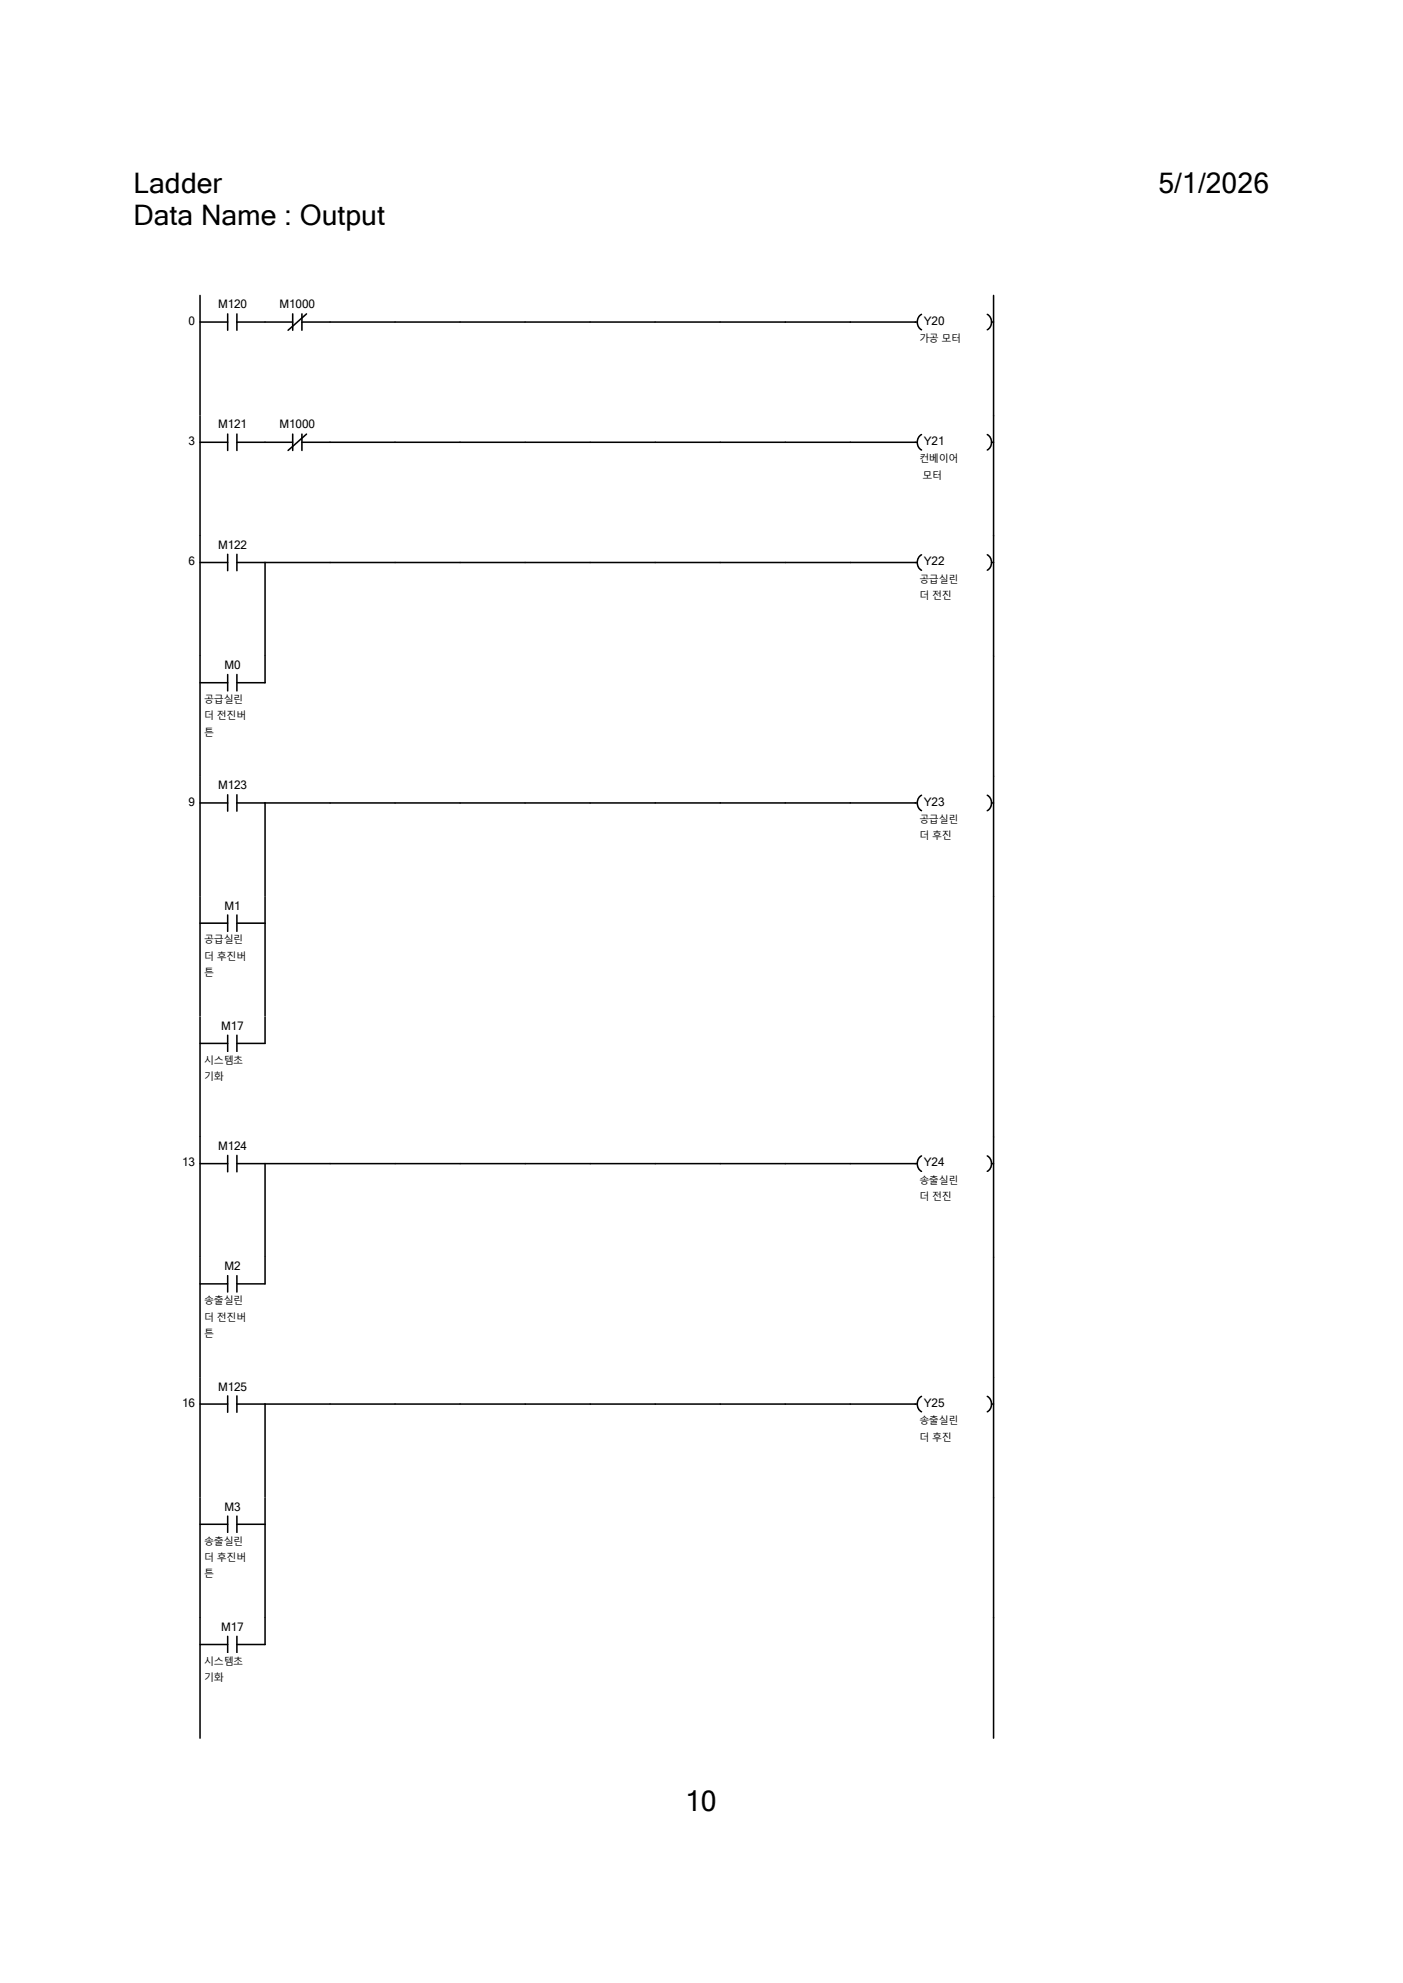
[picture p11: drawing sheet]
<svg xmlns="http://www.w3.org/2000/svg" width="210mm" height="297mm" viewBox="0 0 210 297" stroke-linecap="round" stroke-linejoin="round" font-family="sans-serif">
<path d="M20 44.3h170v218h-170z" fill-rule="evenodd" fill="#fff" stroke="#fff" stroke-width=".23"/>
<g fill="#fff">
<path d="M20 44.3h117v18h-117z" fill-rule="evenodd"/>
<path d="M137 44.3h11.8v18h-11.8zM28.2 47h1.4v2h-1.4z" fill-rule="evenodd"/>
</g>
<path d="M32.6 44.6h4.4v2h-4.4z" fill="#fff"/>
<path d="M29.9 48.2h4.2M29.9 44.3v18M34.1 47v2.5M35.5 48.2h4.2M35.5 47v2.5" fill="none" stroke="#000" stroke-width=".23"/>
<path d="M41.8 44.6h5.4v2h-5.4z" fill="#fff"/>
<path d="M39.7 48.2h4.1M43.8 47v2.5M45.2 48.2h92.1M45.2 47v2.5M45.9 47l-2.8 2.5M137.9 47.1a1.37 1.37 0 0 0 0 2.3" fill="none" stroke="#000" stroke-width=".23"/>
<path d="M138.3 47h3.1v2h-3.1z" fill="#fff"/>
<path d="M147.8 47.1a1.37 1.37 0 0 1 0 2.3M148.4 48.2h.3" fill="none" stroke="#000" stroke-width=".23"/>
<path d="M137.6 49.6h6.3v2h-6.3z" fill="#fff"/>
<path d="M148.7 44.3v18" fill="none" stroke="#000" stroke-width=".23"/>
<g fill="#fff">
<path d="M20 62.3h117v18h-117z" fill-rule="evenodd"/>
<path d="M137 62.3h11.8v18h-11.8zM28.2 65h1.4v2h-1.4z" fill-rule="evenodd"/>
</g>
<path d="M32.6 62.6h4.4v2h-4.4z" fill="#fff"/>
<path d="M29.9 66.2h4.2M29.9 62.3v18M34.1 65v2.5M35.5 66.2h4.2M35.5 65v2.5" fill="none" stroke="#000" stroke-width=".23"/>
<path d="M41.8 62.6h5.4v2h-5.4z" fill="#fff"/>
<path d="M39.7 66.2h4.1M43.8 65v2.5M45.2 66.2h92.1M45.2 65v2.5M45.9 65l-2.8 2.5M137.9 65.1a1.37 1.37 0 0 0 0 2.3" fill="none" stroke="#000" stroke-width=".23"/>
<path d="M138.3 65h3.1v2h-3.1z" fill="#fff"/>
<path d="M147.8 65.1a1.37 1.37 0 0 1 0 2.3M148.4 66.2h.3" fill="none" stroke="#000" stroke-width=".23"/>
<g fill="#fff">
<path d="M137.6 67.6h5.9v2h-5.9z"/>
<path d="M137.6 70.1h3.4v2h-3.4z"/>
</g>
<path d="M148.7 62.3v18" fill="none" stroke="#000" stroke-width=".23"/>
<g fill="#fff">
<path d="M20 80.3h117v18h-117z" fill-rule="evenodd"/>
<path d="M137 80.3h11.8v18h-11.8zM28.2 83h1.4v2h-1.4z" fill-rule="evenodd"/>
</g>
<path d="M32.6 80.6h4.4v2h-4.4z" fill="#fff"/>
<path d="M29.9 84.3h4.2M29.9 80.3v18M34.1 83v2.5M35.5 84.3h101.8M35.5 83v2.5M39.7 84.3v14M137.9 83.1a1.37 1.37 0 0 0 0 2.3" fill="none" stroke="#000" stroke-width=".23"/>
<path d="M138.3 83h3.1v2h-3.1z" fill="#fff"/>
<path d="M147.8 83.1a1.37 1.37 0 0 1 0 2.3M148.4 84.3h.3" fill="none" stroke="#000" stroke-width=".23"/>
<g fill="#fff">
<path d="M137.6 85.6h5.9v2h-5.9z"/>
<path d="M137.6 88.1h4.9v2h-4.9z"/>
</g>
<path d="M148.7 80.3v18" fill="none" stroke="#000" stroke-width=".23"/>
<g fill="#fff">
<path d="M20 98.3h117v18h-117z" fill-rule="evenodd"/>
<path d="M137 98.3h11.8v18h-11.8zM33.6 98.6h2.4v2h-2.4z" fill-rule="evenodd"/>
</g>
<path d="M29.9 102.3h4.2M34.1 101v2.5M35.5 102.3h4.2M35.5 101v2.5" fill="none" stroke="#000" stroke-width=".23"/>
<g fill="#fff">
<path d="M30.6 103.6h5.8v2h-5.8z"/>
<path d="M30.6 106.1h6.3v2h-6.3z"/>
<path d="M30.6 108.5h1.4v2h-1.4z"/>
</g>
<path d="M29.9 98.3v18M39.7 98.3v4M148.7 98.3v18" fill="none" stroke="#000" stroke-width=".23"/>
<g fill="#fff">
<path d="M20 116.3h117v18h-117z" fill-rule="evenodd"/>
<path d="M137 116.3h11.8v18h-11.8zM28.2 119h1.4v2h-1.4z" fill-rule="evenodd"/>
</g>
<path d="M32.6 116.6h4.4v2h-4.4z" fill="#fff"/>
<path d="M29.9 116.3v18M34.1 119v2.5M35.5 119v2.5M137.9 119.1a1.37 1.37 0 0 0 0 2.3M29.9 120.3h4.2M35.5 120.3h101.8M39.7 120.3v14" fill="none" stroke="#000" stroke-width=".23"/>
<path d="M138.3 119h3.1v2h-3.1z" fill="#fff"/>
<path d="M147.8 119.1a1.37 1.37 0 0 1 0 2.3M148.4 120.3h.3" fill="none" stroke="#000" stroke-width=".23"/>
<g fill="#fff">
<path d="M137.6 121.7h5.9v2h-5.9z"/>
<path d="M137.6 124.1h4.9v2h-4.9z"/>
</g>
<path d="M148.7 116.3v18" fill="none" stroke="#000" stroke-width=".23"/>
<g fill="#fff">
<path d="M20 134.3h117v18h-117z" fill-rule="evenodd"/>
<path d="M137 134.3h11.8v18h-11.8zM33.6 134.6h2.4v2h-2.4z" fill-rule="evenodd"/>
</g>
<path d="M29.9 138.3h4.2M34.1 137v2.5M35.5 138.3h4.2M35.5 137v2.5" fill="none" stroke="#000" stroke-width=".23"/>
<g fill="#fff">
<path d="M30.6 139.7h5.8v1.9h-5.8z"/>
<path d="M30.6 142.1h6.3v2h-6.3z"/>
<path d="M30.6 144.6h1.4v2h-1.4z"/>
</g>
<path d="M29.9 134.3v18M39.7 134.3v18M148.7 134.3v18" fill="none" stroke="#000" stroke-width=".23"/>
<g fill="#fff">
<path d="M20 152.3h117v18h-117z" fill-rule="evenodd"/>
<path d="M137 152.3h11.8v18h-11.8zM33.1 152.6h3.4v2h-3.4z" fill-rule="evenodd"/>
</g>
<path d="M29.9 156.3h4.2M34.1 155.1v2.4M35.5 156.3h4.2M35.5 155.1v2.4" fill="none" stroke="#000" stroke-width=".23"/>
<g fill="#fff">
<path d="M30.6 157.6h5.8v2h-5.8z"/>
<path d="M30.6 160.1h2.9v2h-2.9z"/>
</g>
<path d="M29.9 152.3v18M39.7 152.3v4M148.7 152.3v18" fill="none" stroke="#000" stroke-width=".23"/>
<g fill="#fff">
<path d="M20 170.3h117v18h-117z" fill-rule="evenodd"/>
<path d="M137 170.3h11.8v18h-11.8zM27.3 173.1h2.3v2h-2.3z" fill-rule="evenodd"/>
</g>
<path d="M32.6 170.6h4.4v2h-4.4z" fill="#fff"/>
<path d="M29.9 174.3h4.2M29.9 170.3v18M34.1 173.1v2.4M35.5 174.3h101.8M35.5 173.1v2.4M39.7 174.3v14M137.9 173.1a1.37 1.37 0 0 0 0 2.3" fill="none" stroke="#000" stroke-width=".23"/>
<path d="M138.3 173.1h3.1v2h-3.1z" fill="#fff"/>
<path d="M147.8 173.1a1.37 1.37 0 0 1 0 2.3M148.4 174.3h.3" fill="none" stroke="#000" stroke-width=".23"/>
<g fill="#fff">
<path d="M137.6 175.7h5.9v2h-5.9z"/>
<path d="M137.6 178.1h4.9v2h-4.9z"/>
</g>
<path d="M148.7 170.3v18" fill="none" stroke="#000" stroke-width=".23"/>
<g fill="#fff">
<path d="M20 188.3h117v18h-117z" fill-rule="evenodd"/>
<path d="M137 188.3h11.8v18h-11.8zM33.6 188.6h2.4v2h-2.4z" fill-rule="evenodd"/>
</g>
<path d="M29.9 192.3h4.2M34.1 191.1v2.4M35.5 192.3h4.2M35.5 191.1v2.4" fill="none" stroke="#000" stroke-width=".23"/>
<g fill="#fff">
<path d="M30.6 193.7h5.8v2h-5.8z"/>
<path d="M30.6 196.1h6.3v2h-6.3z"/>
<path d="M30.6 198.6h1.4v2h-1.4z"/>
</g>
<path d="M29.9 188.3v18M39.7 188.3v4M148.7 188.3v18" fill="none" stroke="#000" stroke-width=".23"/>
<g fill="#fff">
<path d="M20 206.3h117v18h-117z" fill-rule="evenodd"/>
<path d="M137 206.3h11.8v18h-11.8zM27.3 209.1h2.3v2h-2.3z" fill-rule="evenodd"/>
</g>
<path d="M32.6 206.7h4.4v2h-4.4z" fill="#fff"/>
<path d="M29.9 210.3h4.2M29.9 206.3v18M34.1 209.1v2.4M35.5 210.3h101.8M35.5 209.1v2.4M39.7 210.3v14M137.9 209.1a1.37 1.37 0 0 0 0 2.4" fill="none" stroke="#000" stroke-width=".23"/>
<path d="M138.3 209.1h3.1v2h-3.1z" fill="#fff"/>
<path d="M147.8 209.1a1.37 1.37 0 0 1 0 2.4M148.4 210.3h.3" fill="none" stroke="#000" stroke-width=".23"/>
<g fill="#fff">
<path d="M137.6 211.7h5.9v2h-5.9z"/>
<path d="M137.6 214.1h4.9v2h-4.9z"/>
</g>
<path d="M148.7 206.3v18" fill="none" stroke="#000" stroke-width=".23"/>
<g fill="#fff">
<path d="M20 224.3h117v18.1h-117z" fill-rule="evenodd"/>
<path d="M137 224.3h11.8v18.1h-11.8zM33.6 224.7h2.4v2h-2.4z" fill-rule="evenodd"/>
</g>
<path d="M29.9 228.3h4.2M34.1 227.1v2.4M35.5 228.3h4.2M35.5 227.1v2.4" fill="none" stroke="#000" stroke-width=".23"/>
<g fill="#fff">
<path d="M30.6 229.7h5.8v2h-5.8z"/>
<path d="M30.6 232.2h6.3v1.9h-6.3z"/>
<path d="M30.6 234.6h1.4v2h-1.4z"/>
</g>
<path d="M29.9 224.3v18M39.7 224.3v18M148.7 224.3v18" fill="none" stroke="#000" stroke-width=".23"/>
<g fill="#fff">
<path d="M20 242.4h117v17.9h-117z" fill-rule="evenodd"/>
<path d="M137 242.4h11.8v17.9h-11.8zM33.1 242.7h3.4v1.9h-3.4z" fill-rule="evenodd"/>
</g>
<path d="M29.9 246.3h4.2M34.1 245.1v2.4M35.5 246.3h4.2M35.5 245.1v2.4" fill="none" stroke="#000" stroke-width=".23"/>
<g fill="#fff">
<path d="M30.6 247.7h5.8v2h-5.8z"/>
<path d="M30.6 250.1h2.9v2h-2.9z"/>
</g>
<path d="M29.9 242.3v18M39.7 242.3v4M148.7 242.3v18" fill="none" stroke="#000" stroke-width=".23"/>
<g fill="#fff">
<path d="M20 25h13.2v4.8h-13.2z"/>
<path d="M173.4 25h16.6v4.8h-16.6z"/>
<path d="M20 29.8h37.7v4.7h-37.7z"/>
<path d="M102.6 267.3h4.7v4.7h-4.7z"/>
</g>
<g font-size="4.2">
<text x="20" y="28.9">Ladder</text>
<text x="173.4" y="28.9">5/1/2026</text>
<text x="20" y="33.7">Data Name : Output</text>
<text x="102.6" y="271.2">10</text>
</g>
<g font-size="1.8">
<text x="32.6" y="46.2">M120</text>
<text x="41.8" y="46.2">M1000</text>
<text x="28.2" y="48.6">0</text>
<text x="138.3" y="48.6">Y20</text>
<text x="32.6" y="64.2">M121</text>
<text x="41.8" y="64.2">M1000</text>
<text x="28.2" y="66.6">3</text>
<text x="138.3" y="66.6">Y21</text>
<text x="32.6" y="82.2">M122</text>
<text x="28.2" y="84.6">6</text>
<text x="138.3" y="84.6">Y22</text>
<text x="33.6" y="100.2">M0</text>
<text x="32.6" y="118.2">M123</text>
<text x="28.2" y="120.6">9</text>
<text x="138.3" y="120.6">Y23</text>
<text x="33.6" y="136.2">M1</text>
<text x="33.1" y="154.2">M17</text>
<text x="32.6" y="172.3">M124</text>
<text x="27.3" y="174.7">13</text>
<text x="138.3" y="174.7">Y24</text>
<text x="33.6" y="190.2">M2</text>
<text x="32.6" y="208.3">M125</text>
<text x="27.3" y="210.7">16</text>
<text x="138.3" y="210.7">Y25</text>
<text x="33.6" y="226.3">M3</text>
<text x="33.1" y="244.3">M17</text>
</g>
<g font-size="1.5">
<text x="137.6" y="51.3">가공 모터</text>
<text x="137.6" y="69.3">컨베이어</text>
<text x="138.1" y="71.7">모터</text>
<text x="137.6" y="87.3">공급실린</text>
<text x="137.6" y="89.7">더 전진</text>
<text x="30.6" y="105.3">공급실린</text>
<text x="30.6" y="107.7">더 전진버</text>
<text x="30.6" y="110.2">튼</text>
<text x="137.6" y="123.3">공급실린</text>
<text x="137.6" y="125.7">더 후진</text>
<text x="30.6" y="141.3">공급실린</text>
<text x="30.6" y="143.8">더 후진버</text>
<text x="30.6" y="146.2">튼</text>
<text x="30.6" y="159.3">시스템초</text>
<text x="30.6" y="161.8">기화</text>
<text x="137.6" y="177.3">송출실린</text>
<text x="137.6" y="179.8">더 전진</text>
<text x="30.6" y="195.3">송출실린</text>
<text x="30.6" y="197.8">더 전진버</text>
<text x="30.6" y="200.2">튼</text>
<text x="137.6" y="213.3">송출실린</text>
<text x="137.6" y="215.8">더 후진</text>
<text x="30.6" y="231.4">송출실린</text>
<text x="30.6" y="233.8">더 후진버</text>
<text x="30.6" y="236.3">튼</text>
<text x="30.6" y="249.3">시스템초</text>
<text x="30.6" y="251.8">기화</text>
</g>
</svg>
